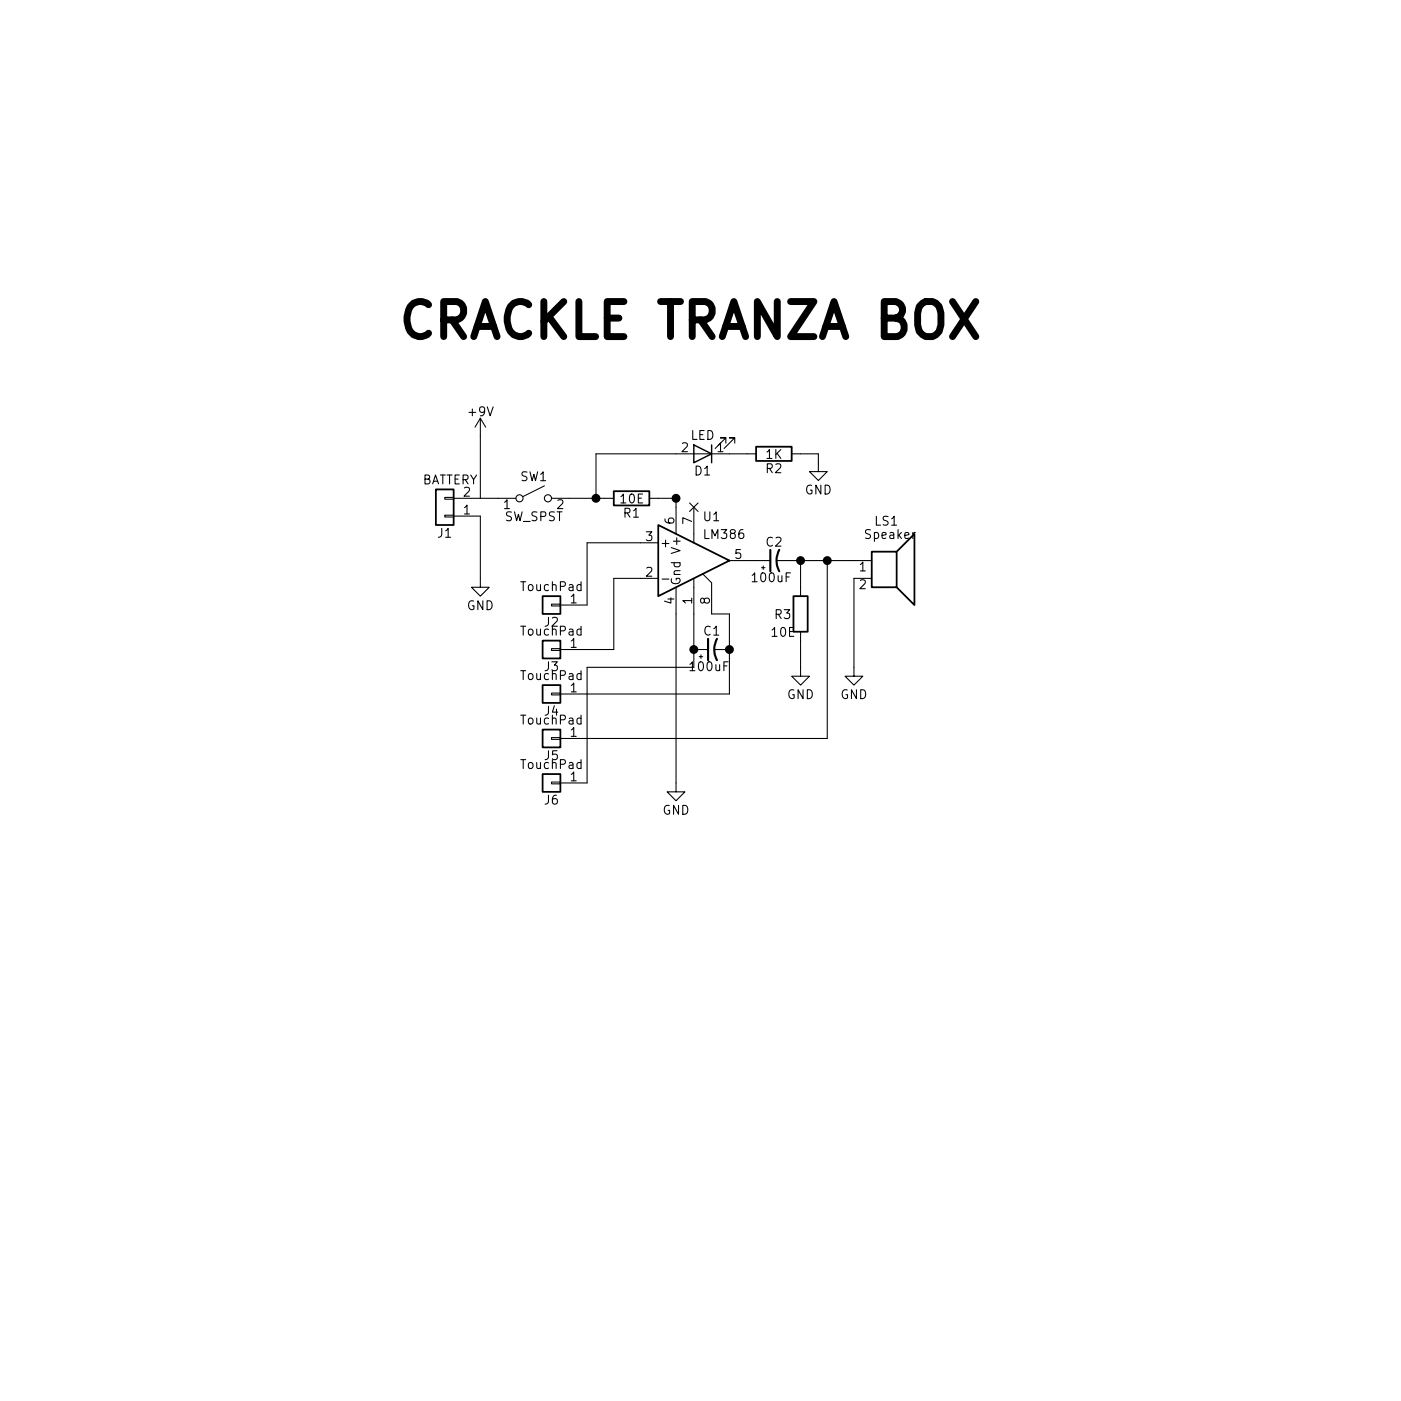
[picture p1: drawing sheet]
EESchema Schematic File Version 2
LIBS:power
LIBS:device
LIBS:switches
LIBS:relays
LIBS:motors
LIBS:transistors
LIBS:conn
LIBS:linear
LIBS:regul
LIBS:74xx
LIBS:cmos4000
LIBS:adc-dac
LIBS:memory
LIBS:xilinx
LIBS:microcontrollers
LIBS:dsp
LIBS:microchip
LIBS:analog_switches
LIBS:motorola
LIBS:texas
LIBS:intel
LIBS:audio
LIBS:interface
LIBS:digital-audio
LIBS:philips
LIBS:display
LIBS:cypress
LIBS:siliconi
LIBS:opto
LIBS:atmel
LIBS:contrib
LIBS:valves
LIBS:Crackle_Box-cache
EELAYER 25 0
EELAYER END
$Descr User 7874 7874
encoding utf-8
Sheet 1 1
Title ""
Date ""
Rev ""
Comp ""
Comment1 ""
Comment2 ""
Comment3 ""
Comment4 ""
$EndDescr
$Comp
L LM386 U1
U 1 1
P 3900 3150
F 0 "U1" H 3950 3400 50  0000 L CNN
F 1 "LM386" H 3950 3300 50  0000 L CNN
F 2 "Housings_DIP:DIP-8_W7.62mm_LongPads" H 4000 3250 50  0001 C CNN
F 3 "" H 4100 3350 50  0001 C CNN
	1    3900 3150
	1    0    0    -1  
$EndComp
$Comp
L R R1
U 1 1
P 3550 2800
F 0 "R1" V 3630 2800 50  0000 C CNN
F 1 "10E" V 3550 2800 50  0000 C CNN
F 2 "Resistors_THT:R_Axial_DIN0204_L3.6mm_D1.6mm_P7.62mm_Horizontal" V 3480 2800 50  0001 C CNN
F 3 "" H 3550 2800 50  0001 C CNN
	1    3550 2800
	0    1    1    0   
$EndComp
$Comp
L Speaker LS1
U 1 1
P 5000 3150
F 0 "LS1" H 5050 3375 50  0000 R CNN
F 1 "Speaker" H 5150 3300 50  0000 R CNN
F 2 "Buzzers_Beepers:MagneticBuzzer_ProjectsUnlimited_AI-4228-TWT-R" H 5000 2950 50  0001 C CNN
F 3 "" H 4990 3100 50  0001 C CNN
	1    5000 3150
	1    0    0    -1  
$EndComp
NoConn ~ 3900 2850
$Comp
L R R3
U 1 1
P 4500 3450
F 0 "R3" H 4400 3450 50  0000 C CNN
F 1 "10E" H 4400 3350 50  0000 C CNN
F 2 "Resistors_THT:R_Axial_DIN0204_L3.6mm_D1.6mm_P7.62mm_Horizontal" V 4430 3450 50  0001 C CNN
F 3 "" H 4500 3450 50  0001 C CNN
	1    4500 3450
	1    0    0    -1  
$EndComp
$Comp
L GND #PWR01
U 1 1
P 3800 4400
F 0 "#PWR01" H 3800 4150 50  0001 C CNN
F 1 "GND" H 3800 4250 50  0000 C CNN
F 2 "" H 3800 4400 50  0001 C CNN
F 3 "" H 3800 4400 50  0001 C CNN
	1    3800 4400
	1    0    0    -1  
$EndComp
$Comp
L Conn_01x01 J3
U 1 1
P 3100 3650
F 0 "J3" H 3100 3750 50  0000 C CNN
F 1 "TouchPad" H 3100 3550 50  0000 C CNN
F 2 "Connectors:Pin_d1.1mm_L8.5mm_W2.5mm_FlatFork" H 3100 3650 50  0001 C CNN
F 3 "" H 3100 3650 50  0001 C CNN
	1    3100 3650
	-1   0    0    1   
$EndComp
$Comp
L Conn_01x01 J4
U 1 1
P 3100 3900
F 0 "J4" H 3100 4000 50  0000 C CNN
F 1 "TouchPad" H 3100 3800 50  0000 C CNN
F 2 "Connectors:Pin_d1.1mm_L8.5mm_W2.5mm_FlatFork" H 3100 3900 50  0001 C CNN
F 3 "" H 3100 3900 50  0001 C CNN
	1    3100 3900
	-1   0    0    1   
$EndComp
$Comp
L Conn_01x01 J5
U 1 1
P 3100 4150
F 0 "J5" H 3100 4250 50  0000 C CNN
F 1 "TouchPad" H 3100 4050 50  0000 C CNN
F 2 "Connectors:Pin_d1.1mm_L8.5mm_W2.5mm_FlatFork" H 3100 4150 50  0001 C CNN
F 3 "" H 3100 4150 50  0001 C CNN
	1    3100 4150
	-1   0    0    1   
$EndComp
$Comp
L Conn_01x01 J2
U 1 1
P 3100 3400
F 0 "J2" H 3100 3500 50  0000 C CNN
F 1 "TouchPad" H 3100 3300 50  0000 C CNN
F 2 "Connectors:Pin_d1.1mm_L8.5mm_W2.5mm_FlatFork" H 3100 3400 50  0001 C CNN
F 3 "" H 3100 3400 50  0001 C CNN
	1    3100 3400
	-1   0    0    1   
$EndComp
$Comp
L LED D1
U 1 1
P 3950 2550
F 0 "D1" H 3950 2650 50  0000 C CNN
F 1 "LED" H 3950 2450 50  0000 C CNN
F 2 "LEDs:LED_D5.0mm" H 3950 2550 50  0001 C CNN
F 3 "" H 3950 2550 50  0001 C CNN
	1    3950 2550
	-1   0    0    1   
$EndComp
$Comp
L R R2
U 1 1
P 4350 2550
F 0 "R2" V 4430 2550 50  0000 C CNN
F 1 "1K" V 4350 2550 50  0000 C CNN
F 2 "Resistors_THT:R_Axial_DIN0204_L3.6mm_D1.6mm_P7.62mm_Horizontal" V 4280 2550 50  0001 C CNN
F 3 "" H 4350 2550 50  0001 C CNN
	1    4350 2550
	0    1    1    0   
$EndComp
$Comp
L Conn_01x02 J1
U 1 1
P 2500 2900
F 0 "J1" H 2500 3000 50  0000 C CNN
F 1 "BATTERY " H 2450 2700 50  0000 C CNN
F 2 "Socket_Strips:Socket_Strip_Straight_1x02_Pitch2.00mm" H 2500 2900 50  0001 C CNN
F 3 "" H 2500 2900 50  0001 C CNN
	1    2500 2900
	-1   0    0    1   
$EndComp
$Comp
L SW_SPST SW1
U 1 1
P 3000 2800
F 0 "SW1" H 3000 2925 50  0000 C CNN
F 1 "SW_SPST" H 3000 2700 50  0000 C CNN
F 2 "Buttons_Switches_THT:SW_CuK_JS202011AQN_DPDT_Angled" H 3000 2800 50  0001 C CNN
F 3 "" H 3000 2800 50  0001 C CNN
	1    3000 2800
	1    0    0    -1  
$EndComp
$Comp
L CP1_Small C1
U 1 1
P 4000 3650
F 0 "C1" V 4100 3600 50  0000 L CNN
F 1 "100uF" V 3900 3550 50  0000 L CNN
F 2 "Capacitors_THT:CP_Radial_D10.0mm_P2.50mm" H 4000 3650 50  0001 C CNN
F 3 "" H 4000 3650 50  0001 C CNN
	1    4000 3650
	0    -1   -1   0   
$EndComp
$Comp
L CP1_Small C2
U 1 1
P 4350 3150
F 0 "C2" V 4450 3100 50  0000 L CNN
F 1 "100uF" V 4250 3050 50  0000 L CNN
F 2 "Capacitors_THT:CP_Radial_D8.0mm_P2.50mm" H 4350 3150 50  0001 C CNN
F 3 "" H 4350 3150 50  0001 C CNN
	1    4350 3150
	0    -1   -1   0   
$EndComp
$Comp
L GND #PWR02
U 1 1
P 4500 3750
F 0 "#PWR02" H 4500 3500 50  0001 C CNN
F 1 "GND" H 4500 3600 50  0000 C CNN
F 2 "" H 4500 3750 50  0001 C CNN
F 3 "" H 4500 3750 50  0001 C CNN
	1    4500 3750
	1    0    0    -1  
$EndComp
$Comp
L GND #PWR03
U 1 1
P 4800 3750
F 0 "#PWR03" H 4800 3500 50  0001 C CNN
F 1 "GND" H 4800 3600 50  0000 C CNN
F 2 "" H 4800 3750 50  0001 C CNN
F 3 "" H 4800 3750 50  0001 C CNN
	1    4800 3750
	1    0    0    -1  
$EndComp
$Comp
L GND #PWR04
U 1 1
P 2700 3250
F 0 "#PWR04" H 2700 3000 50  0001 C CNN
F 1 "GND" H 2700 3100 50  0000 C CNN
F 2 "" H 2700 3250 50  0001 C CNN
F 3 "" H 2700 3250 50  0001 C CNN
	1    2700 3250
	1    0    0    -1  
$EndComp
$Comp
L +9V #PWR05
U 1 1
P 2700 2450
F 0 "#PWR05" H 2700 2300 50  0001 C CNN
F 1 "+9V" H 2700 2590 50  0000 C CNN
F 2 "" H 2700 2450 50  0001 C CNN
F 3 "" H 2700 2450 50  0001 C CNN
	1    2700 2450
	1    0    0    -1  
$EndComp
$Comp
L GND #PWR06
U 1 1
P 4600 2600
F 0 "#PWR06" H 4600 2350 50  0001 C CNN
F 1 "GND" H 4600 2450 50  0000 C CNN
F 2 "" H 4600 2600 50  0001 C CNN
F 3 "" H 4600 2600 50  0001 C CNN
	1    4600 2600
	1    0    0    -1  
$EndComp
$Comp
L Conn_01x01 J6
U 1 1
P 3100 4400
F 0 "J6" H 3100 4500 50  0000 C CNN
F 1 "TouchPad" H 3100 4300 50  0000 C CNN
F 2 "Connectors:Pin_d1.1mm_L8.5mm_W2.5mm_FlatFork" H 3100 4400 50  0001 C CNN
F 3 "" H 3100 4400 50  0001 C CNN
	1    3100 4400
	-1   0    0    1   
$EndComp
Text Notes 2250 1900 0    197  ~ 39
CRACKLE TRANZA BOX
Wire Wire Line
	3800 3450 3800 4400
Wire Wire Line
	3700 2800 3800 2800
Wire Wire Line
	3800 2800 3800 2850
Wire Wire Line
	3600 3050 3300 3050
Wire Wire Line
	3300 3050 3300 3400
Wire Wire Line
	3600 3250 3450 3250
Wire Wire Line
	3450 3250 3450 3650
Wire Wire Line
	3450 3650 3300 3650
Wire Wire Line
	3900 3450 3900 3750
Wire Wire Line
	4000 3450 4100 3450
Wire Wire Line
	4100 3450 4100 3900
Wire Wire Line
	4100 3900 3300 3900
Connection ~ 4100 3650
Wire Wire Line
	4250 3150 4200 3150
Wire Wire Line
	4450 3150 4800 3150
Wire Wire Line
	4500 3300 4500 3150
Connection ~ 4500 3150
Wire Wire Line
	4500 3600 4500 3750
Wire Wire Line
	4800 3250 4800 3750
Wire Wire Line
	3300 4150 4650 4150
Wire Wire Line
	4650 4150 4650 3150
Connection ~ 4650 3150
Wire Wire Line
	2700 2900 2700 3250
Wire Wire Line
	2700 2800 2800 2800
Wire Wire Line
	2700 2450 2700 2800
Connection ~ 3800 2800
Wire Wire Line
	4100 2550 4200 2550
Wire Wire Line
	4500 2550 4600 2550
Wire Wire Line
	4600 2550 4600 2600
Wire Wire Line
	3300 4400 3300 3750
Wire Wire Line
	3300 3750 3900 3750
Connection ~ 3900 3650
Wire Wire Line
	3200 2800 3400 2800
Wire Wire Line
	3800 2550 3350 2550
Wire Wire Line
	3350 2550 3350 2800
Connection ~ 3350 2800
$EndSCHEMATC
